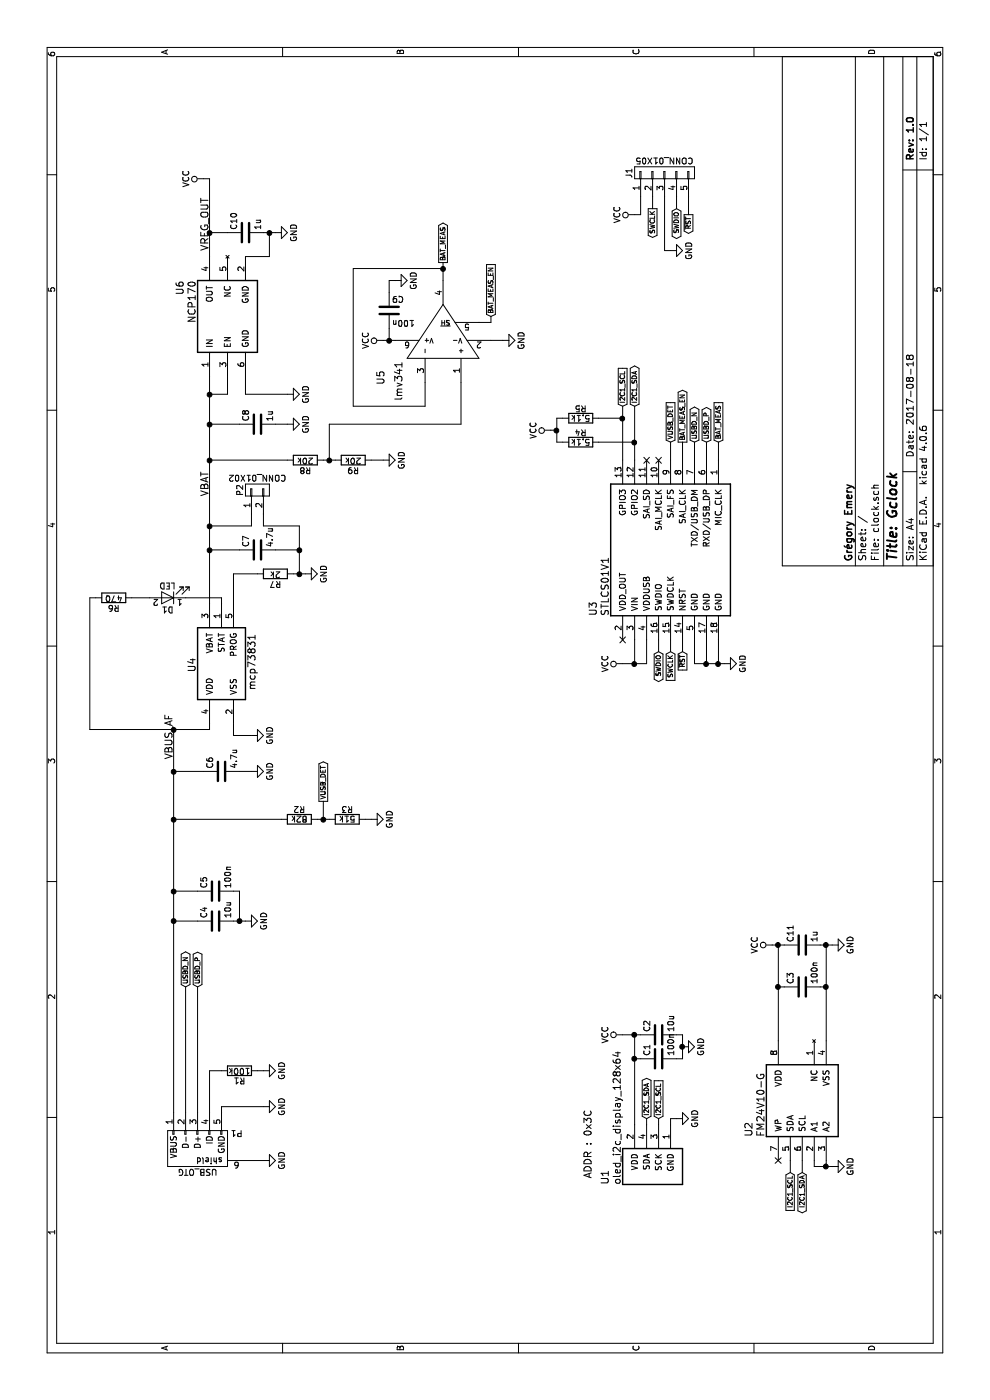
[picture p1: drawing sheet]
EESchema Schematic File Version 2
LIBS:power
LIBS:device
LIBS:transistors
LIBS:conn
LIBS:linear
LIBS:regul
LIBS:74xx
LIBS:cmos4000
LIBS:adc-dac
LIBS:memory
LIBS:xilinx
LIBS:microcontrollers
LIBS:dsp
LIBS:microchip
LIBS:analog_switches
LIBS:motorola
LIBS:texas
LIBS:intel
LIBS:audio
LIBS:interface
LIBS:digital-audio
LIBS:philips
LIBS:display
LIBS:cypress
LIBS:siliconi
LIBS:opto
LIBS:atmel
LIBS:contrib
LIBS:valves
LIBS:clock-cache
EELAYER 25 0
EELAYER END
$Descr A4 11693 8268
encoding utf-8
Sheet 1 1
Title "Gclock"
Date "2017-08-18"
Rev "1.0"
Comp "Grégory Emery"
Comment1 ""
Comment2 ""
Comment3 ""
Comment4 ""
$EndDescr
$Comp
L oled_i2c_display_128x64 U1
U 1 1
P 1600 5300
F 0 "U1" H 1800 5550 60  0000 L CNN
F 1 "oled_i2c_display_128x64" H 1800 5450 60  0000 L CNN
F 2 "clock_project:oled_display" H 1600 5300 60  0001 C CNN
F 3 "" H 1600 5300 60  0001 C CNN
	1    1600 5300
	1    0    0    -1  
$EndComp
$Comp
L mcp73831 U4
U 1 1
P 6650 1750
F 0 "U4" H 7100 1900 60  0000 L CNN
F 1 "mcp73831" H 6900 1400 60  0000 L CNN
F 2 "TO_SOT_Packages_SMD:SOT-23-5" H 6650 1750 60  0001 C CNN
F 3 "" H 6650 1750 60  0001 C CNN
	1    6650 1750
	-1   0    0    -1  
$EndComp
$Comp
L USB_OTG-RESCUE-clock P1
U 1 1
P 2100 1650
F 0 "P1" H 2425 1525 50  0000 C CNN
F 1 "USB_OTG" H 2100 1850 50  0000 C CNN
F 2 "Connectors_Molex:USB_Micro-B_Molex_47346-0001" V 2050 1550 50  0001 C CNN
F 3 "" V 2050 1550 50  0000 C CNN
	1    2100 1650
	0    -1   1    0   
$EndComp
$Comp
L R R6
U 1 1
P 6700 950
F 0 "R6" V 6780 950 50  0000 C CNN
F 1 "470" V 6700 950 50  0000 C CNN
F 2 "Resistors_SMD:R_0402" V 6630 950 50  0001 C CNN
F 3 "" H 6700 950 50  0000 C CNN
	1    6700 950 
	-1   0    0    1   
$EndComp
$Comp
L R R1
U 1 1
P 2750 2000
F 0 "R1" V 2830 2000 50  0000 C CNN
F 1 "100k" V 2750 2000 50  0000 C CNN
F 2 "Resistors_SMD:R_0402" V 2680 2000 50  0001 C CNN
F 3 "" H 2750 2000 50  0000 C CNN
	1    2750 2000
	-1   0    0    1   
$EndComp
$Comp
L GND #PWR01
U 1 1
P 2450 2200
F 0 "#PWR01" H 2450 1950 50  0001 C CNN
F 1 "GND" H 2450 2050 50  0000 C CNN
F 2 "" H 2450 2200 50  0000 C CNN
F 3 "" H 2450 2200 50  0000 C CNN
	1    2450 2200
	1    0    0    -1  
$EndComp
$Comp
L GND #PWR02
U 1 1
P 5550 2100
F 0 "#PWR02" H 5550 1850 50  0001 C CNN
F 1 "GND" H 5550 1950 50  0000 C CNN
F 2 "" H 5550 2100 50  0000 C CNN
F 3 "" H 5550 2100 50  0000 C CNN
	1    5550 2100
	1    0    0    -1  
$EndComp
$Comp
L GND #PWR03
U 1 1
P 8400 2400
F 0 "#PWR03" H 8400 2150 50  0001 C CNN
F 1 "GND" H 8400 2250 50  0000 C CNN
F 2 "" H 8400 2400 50  0000 C CNN
F 3 "" H 8400 2400 50  0000 C CNN
	1    8400 2400
	1    0    0    -1  
$EndComp
$Comp
L GND #PWR04
U 1 1
P 2750 2200
F 0 "#PWR04" H 2750 1950 50  0001 C CNN
F 1 "GND" H 2750 2050 50  0000 C CNN
F 2 "" H 2750 2200 50  0000 C CNN
F 3 "" H 2750 2200 50  0000 C CNN
	1    2750 2200
	1    0    0    -1  
$EndComp
$Comp
L GND #PWR05
U 1 1
P 2000 2200
F 0 "#PWR05" H 2000 1950 50  0001 C CNN
F 1 "GND" H 2000 2050 50  0000 C CNN
F 2 "" H 2000 2200 50  0000 C CNN
F 3 "" H 2000 2200 50  0000 C CNN
	1    2000 2200
	1    0    0    -1  
$EndComp
$Comp
L C C4
U 1 1
P 4000 1800
F 0 "C4" H 4025 1900 50  0000 L CNN
F 1 "10u" H 4025 1700 50  0000 L CNN
F 2 "Capacitors_SMD:C_0402" H 4038 1650 50  0001 C CNN
F 3 "" H 4000 1800 50  0000 C CNN
	1    4000 1800
	1    0    0    -1  
$EndComp
$Comp
L C C5
U 1 1
P 4250 1800
F 0 "C5" H 4275 1900 50  0000 L CNN
F 1 "100n" H 4275 1700 50  0000 L CNN
F 2 "Capacitors_SMD:C_0402" H 4288 1650 50  0001 C CNN
F 3 "" H 4250 1800 50  0000 C CNN
	1    4250 1800
	1    0    0    -1  
$EndComp
$Comp
L GND #PWR06
U 1 1
P 4000 2050
F 0 "#PWR06" H 4000 1800 50  0001 C CNN
F 1 "GND" H 4000 1900 50  0000 C CNN
F 2 "" H 4000 2050 50  0000 C CNN
F 3 "" H 4000 2050 50  0000 C CNN
	1    4000 2050
	1    0    0    -1  
$EndComp
$Comp
L R R7
U 1 1
P 6900 2300
F 0 "R7" V 6980 2300 50  0000 C CNN
F 1 "2k" V 6900 2300 50  0000 C CNN
F 2 "Resistors_SMD:R_0402" V 6830 2300 50  0001 C CNN
F 3 "" H 6900 2300 50  0000 C CNN
	1    6900 2300
	-1   0    0    1   
$EndComp
$Comp
L GND #PWR07
U 1 1
P 6900 2550
F 0 "#PWR07" H 6900 2300 50  0001 C CNN
F 1 "GND" H 6900 2400 50  0000 C CNN
F 2 "" H 6900 2550 50  0000 C CNN
F 3 "" H 6900 2550 50  0000 C CNN
	1    6900 2550
	1    0    0    -1  
$EndComp
$Comp
L VCC #PWR08
U 1 1
P 10200 1700
F 0 "#PWR08" H 10200 1550 50  0001 C CNN
F 1 "VCC" H 10200 1850 50  0000 C CNN
F 2 "" H 10200 1700 50  0000 C CNN
F 3 "" H 10200 1700 50  0000 C CNN
	1    10200 1700
	1    0    0    -1  
$EndComp
$Comp
L C C10
U 1 1
P 9750 2050
F 0 "C10" H 9775 2150 50  0000 L CNN
F 1 "1u" H 9775 1950 50  0000 L CNN
F 2 "Capacitors_SMD:C_0402" H 9788 1900 50  0001 C CNN
F 3 "" H 9750 2050 50  0000 C CNN
	1    9750 2050
	1    0    0    -1  
$EndComp
$Comp
L C C7
U 1 1
P 7100 2150
F 0 "C7" H 7125 2250 50  0000 L CNN
F 1 "4.7u" H 7125 2050 50  0000 L CNN
F 2 "Capacitors_SMD:C_0402" H 7138 2000 50  0001 C CNN
F 3 "" H 7100 2150 50  0000 C CNN
	1    7100 2150
	1    0    0    -1  
$EndComp
$Comp
L C C8
U 1 1
P 8150 2150
F 0 "C8" H 8175 2250 50  0000 L CNN
F 1 "1u" H 8175 2050 50  0000 L CNN
F 2 "Capacitors_SMD:C_0402" H 8188 2000 50  0001 C CNN
F 3 "" H 8150 2150 50  0000 C CNN
	1    8150 2150
	1    0    0    -1  
$EndComp
$Comp
L GND #PWR09
U 1 1
P 9750 2300
F 0 "#PWR09" H 9750 2050 50  0001 C CNN
F 1 "GND" H 9750 2150 50  0000 C CNN
F 2 "" H 9750 2300 50  0000 C CNN
F 3 "" H 9750 2300 50  0000 C CNN
	1    9750 2300
	1    0    0    -1  
$EndComp
$Comp
L VCC #PWR010
U 1 1
P 3050 5200
F 0 "#PWR010" H 3050 5050 50  0001 C CNN
F 1 "VCC" H 3050 5350 50  0000 C CNN
F 2 "" H 3050 5200 50  0000 C CNN
F 3 "" H 3050 5200 50  0000 C CNN
	1    3050 5200
	1    0    0    -1  
$EndComp
$Comp
L C C1
U 1 1
P 2850 5500
F 0 "C1" H 2875 5600 50  0000 L CNN
F 1 "100n" H 2875 5400 50  0000 L CNN
F 2 "Capacitors_SMD:C_0402" H 2888 5350 50  0001 C CNN
F 3 "" H 2850 5500 50  0000 C CNN
	1    2850 5500
	1    0    0    -1  
$EndComp
$Comp
L C C2
U 1 1
P 3050 5500
F 0 "C2" H 3075 5600 50  0000 L CNN
F 1 "10u" H 3075 5400 50  0000 L CNN
F 2 "Capacitors_SMD:C_0402" H 3088 5350 50  0001 C CNN
F 3 "" H 3050 5500 50  0000 C CNN
	1    3050 5500
	1    0    0    -1  
$EndComp
$Comp
L GND #PWR011
U 1 1
P 2950 5700
F 0 "#PWR011" H 2950 5450 50  0001 C CNN
F 1 "GND" H 2950 5550 50  0000 C CNN
F 2 "" H 2950 5700 50  0000 C CNN
F 3 "" H 2950 5700 50  0000 C CNN
	1    2950 5700
	1    0    0    -1  
$EndComp
$Comp
L GND #PWR012
U 1 1
P 2350 5650
F 0 "#PWR012" H 2350 5400 50  0001 C CNN
F 1 "GND" H 2350 5500 50  0000 C CNN
F 2 "" H 2350 5650 50  0000 C CNN
F 3 "" H 2350 5650 50  0000 C CNN
	1    2350 5650
	1    0    0    -1  
$EndComp
Text GLabel 2350 5500 2    39   Input ~ 0
I2C1_SCL
Text GLabel 2350 5400 2    39   BiDi ~ 0
I2C1_SDA
$Comp
L C C6
U 1 1
P 5250 1850
F 0 "C6" H 5275 1950 50  0000 L CNN
F 1 "4.7u" H 5275 1750 50  0000 L CNN
F 2 "Capacitors_SMD:C_0402" H 5288 1700 50  0001 C CNN
F 3 "" H 5250 1850 50  0000 C CNN
	1    5250 1850
	1    0    0    -1  
$EndComp
$Comp
L GND #PWR013
U 1 1
P 8150 2400
F 0 "#PWR013" H 8150 2150 50  0001 C CNN
F 1 "GND" H 8150 2250 50  0000 C CNN
F 2 "" H 8150 2400 50  0000 C CNN
F 3 "" H 8150 2400 50  0000 C CNN
	1    8150 2400
	1    0    0    -1  
$EndComp
$Comp
L GND #PWR014
U 1 1
P 5250 2100
F 0 "#PWR014" H 5250 1850 50  0001 C CNN
F 1 "GND" H 5250 1950 50  0000 C CNN
F 2 "" H 5250 2100 50  0000 C CNN
F 3 "" H 5250 2100 50  0000 C CNN
	1    5250 2100
	1    0    0    -1  
$EndComp
Text GLabel 9950 5650 0    39   BiDi ~ 0
SWDIO
Text GLabel 9950 5450 0    39   Output ~ 0
SWCLK
Text GLabel 9900 5750 0    39   Output ~ 0
~RST
$Comp
L VCC #PWR015
U 1 1
P 9900 5300
F 0 "#PWR015" H 9900 5150 50  0001 C CNN
F 1 "VCC" H 9900 5450 50  0000 C CNN
F 2 "" H 9900 5300 50  0000 C CNN
F 3 "" H 9900 5300 50  0000 C CNN
	1    9900 5300
	1    0    0    -1  
$EndComp
$Comp
L GND #PWR016
U 1 1
P 9600 5600
F 0 "#PWR016" H 9600 5350 50  0001 C CNN
F 1 "GND" H 9600 5450 50  0000 C CNN
F 2 "" H 9600 5600 50  0000 C CNN
F 3 "" H 9600 5600 50  0000 C CNN
	1    9600 5600
	1    0    0    -1  
$EndComp
Text GLabel 3450 1550 2    39   BiDi ~ 0
USBD_N
Text GLabel 3450 1650 2    39   BiDi ~ 0
USBD_P
Text Label 5350 1450 0    60   ~ 0
VBUS_AF
Text Label 7550 1750 0    60   ~ 0
VBAT
Text Label 9600 1750 0    60   ~ 0
VREG_OUT
$Comp
L R R2
U 1 1
P 4850 2500
F 0 "R2" V 4930 2500 50  0000 C CNN
F 1 "82k" V 4850 2500 50  0000 C CNN
F 2 "Resistors_SMD:R_0402" V 4780 2500 50  0001 C CNN
F 3 "" H 4850 2500 50  0000 C CNN
	1    4850 2500
	1    0    0    -1  
$EndComp
$Comp
L R R3
U 1 1
P 4850 2900
F 0 "R3" V 4930 2900 50  0000 C CNN
F 1 "51k" V 4850 2900 50  0000 C CNN
F 2 "Resistors_SMD:R_0402" V 4780 2900 50  0001 C CNN
F 3 "" H 4850 2900 50  0000 C CNN
	1    4850 2900
	1    0    0    -1  
$EndComp
$Comp
L GND #PWR017
U 1 1
P 4850 3100
F 0 "#PWR017" H 4850 2850 50  0001 C CNN
F 1 "GND" H 4850 2950 50  0000 C CNN
F 2 "" H 4850 3100 50  0000 C CNN
F 3 "" H 4850 3100 50  0000 C CNN
	1    4850 3100
	1    0    0    -1  
$EndComp
Text GLabel 5000 2700 2    39   Output ~ 0
VUSB_DET
$Comp
L R R8
U 1 1
P 7850 2550
F 0 "R8" V 7930 2550 50  0000 C CNN
F 1 "20k" V 7850 2550 50  0000 C CNN
F 2 "Resistors_SMD:R_0402" V 7780 2550 50  0001 C CNN
F 3 "" H 7850 2550 50  0000 C CNN
	1    7850 2550
	-1   0    0    1   
$EndComp
$Comp
L R R9
U 1 1
P 7850 2950
F 0 "R9" V 7930 2950 50  0000 C CNN
F 1 "20k" V 7850 2950 50  0000 C CNN
F 2 "Resistors_SMD:R_0402" V 7780 2950 50  0001 C CNN
F 3 "" H 7850 2950 50  0000 C CNN
	1    7850 2950
	-1   0    0    1   
$EndComp
$Comp
L GND #PWR018
U 1 1
P 7850 3200
F 0 "#PWR018" H 7850 2950 50  0001 C CNN
F 1 "GND" H 7850 3050 50  0000 C CNN
F 2 "" H 7850 3200 50  0000 C CNN
F 3 "" H 7850 3200 50  0000 C CNN
	1    7850 3200
	1    0    0    -1  
$EndComp
$Comp
L lmv341 U5
U 1 1
P 8500 3700
F 0 "U5" H 8600 4225 60  0000 R CNN
F 1 "lmv341" H 8675 4075 60  0000 R CNN
F 2 "TO_SOT_Packages_SMD:SOT-23-6" H 8500 3750 60  0001 C CNN
F 3 "" H 8500 3750 60  0001 C CNN
	1    8500 3700
	1    0    0    -1  
$EndComp
$Comp
L VCC #PWR019
U 1 1
P 8850 3200
F 0 "#PWR019" H 8850 3050 50  0001 C CNN
F 1 "VCC" H 8850 3350 50  0000 C CNN
F 2 "" H 8850 3200 50  0000 C CNN
F 3 "" H 8850 3200 50  0000 C CNN
	1    8850 3200
	1    0    0    -1  
$EndComp
$Comp
L C C9
U 1 1
P 9100 3250
F 0 "C9" H 9125 3350 50  0000 L CNN
F 1 "100n" H 9125 3150 50  0000 L CNN
F 2 "Capacitors_SMD:C_0402" H 9138 3100 50  0001 C CNN
F 3 "" H 9100 3250 50  0000 C CNN
	1    9100 3250
	0    1    1    0   
$EndComp
$Comp
L GND #PWR020
U 1 1
P 8850 4200
F 0 "#PWR020" H 8850 3950 50  0001 C CNN
F 1 "GND" H 8850 4050 50  0000 C CNN
F 2 "" H 8850 4200 50  0000 C CNN
F 3 "" H 8850 4200 50  0000 C CNN
	1    8850 4200
	1    0    0    -1  
$EndComp
$Comp
L GND #PWR021
U 1 1
P 9350 3300
F 0 "#PWR021" H 9350 3050 50  0001 C CNN
F 1 "GND" H 9350 3150 50  0000 C CNN
F 2 "" H 9350 3300 50  0000 C CNN
F 3 "" H 9350 3300 50  0000 C CNN
	1    9350 3300
	1    0    0    -1  
$EndComp
Text GLabel 9050 4100 2    39   Input ~ 0
BAT_MEAS_EN
Text GLabel 9500 3700 2    39   Output ~ 0
BAT_MEAS
Text Notes 1850 4950 0    60   ~ 0
ADDR : 0x3C
Text GLabel 8300 5200 2    39   Input ~ 0
I2C1_SCL
Text GLabel 8300 5300 2    39   BiDi ~ 0
I2C1_SDA
$Comp
L CONN_01X02 P2
U 1 1
P 7600 2150
F 0 "P2" H 7600 2300 50  0000 C CNN
F 1 "CONN_01X02" V 7700 2150 50  0000 C CNN
F 2 "Pin_Headers:Pin_Header_Straight_1x02_Pitch2.54mm" H 7600 2150 50  0001 C CNN
F 3 "" H 7600 2150 50  0000 C CNN
	1    7600 2150
	1    0    0    -1  
$EndComp
$Comp
L R R4
U 1 1
P 8000 4850
F 0 "R4" V 8080 4850 50  0000 C CNN
F 1 "5.1k" V 8000 4850 50  0000 C CNN
F 2 "Resistors_SMD:R_0402" V 7930 4850 50  0001 C CNN
F 3 "" H 8000 4850 50  0000 C CNN
	1    8000 4850
	1    0    0    1   
$EndComp
$Comp
L R R5
U 1 1
P 8200 4850
F 0 "R5" V 8280 4850 50  0000 C CNN
F 1 "5.1k" V 8200 4850 50  0000 C CNN
F 2 "Resistors_SMD:R_0402" V 8130 4850 50  0001 C CNN
F 3 "" H 8200 4850 50  0000 C CNN
	1    8200 4850
	1    0    0    1   
$EndComp
$Comp
L VCC #PWR022
U 1 1
P 8100 4600
F 0 "#PWR022" H 8100 4450 50  0001 C CNN
F 1 "VCC" H 8100 4750 50  0000 C CNN
F 2 "" H 8100 4600 50  0000 C CNN
F 3 "" H 8100 4600 50  0000 C CNN
	1    8100 4600
	-1   0    0    -1  
$EndComp
$Comp
L CONN_01X05 J1
U 1 1
P 10250 5550
F 0 "J1" H 10250 5850 50  0000 C CNN
F 1 "CONN_01X05" V 10350 5550 50  0000 C CNN
F 2 "Pin_Headers:Pin_Header_Straight_1x05_Pitch1.27mm" H 10250 5550 50  0001 C CNN
F 3 "" H 10250 5550 50  0001 C CNN
	1    10250 5550
	1    0    0    -1  
$EndComp
$Comp
L STLCS01V1 U3
U 1 1
P 6350 5200
F 0 "U3" H 6550 5450 60  0000 L CNN
F 1 "STLCS01V1" H 6550 5350 60  0000 L CNN
F 2 "STLC01V1:STLC01V1" H 6350 5200 60  0001 C CNN
F 3 "" H 6350 5200 60  0001 C CNN
	1    6350 5200
	1    0    0    -1  
$EndComp
NoConn ~ 6350 5200
$Comp
L VCC #PWR023
U 1 1
P 6150 5200
F 0 "#PWR023" H 6150 5050 50  0001 C CNN
F 1 "VCC" H 6150 5350 50  0000 C CNN
F 2 "" H 6150 5200 50  0000 C CNN
F 3 "" H 6150 5200 50  0000 C CNN
	1    6150 5200
	1    0    0    -1  
$EndComp
Text GLabel 6250 5500 0    39   BiDi ~ 0
SWDIO
Text GLabel 6250 5600 0    39   Input ~ 0
SWCLK
Text GLabel 6250 5700 0    39   Input ~ 0
~RST
$Comp
L GND #PWR024
U 1 1
P 6150 6050
F 0 "#PWR024" H 6150 5800 50  0001 C CNN
F 1 "GND" H 6150 5900 50  0000 C CNN
F 2 "" H 6150 6050 50  0000 C CNN
F 3 "" H 6150 6050 50  0000 C CNN
	1    6150 6050
	1    0    0    -1  
$EndComp
Text GLabel 8000 5800 2    39   BiDi ~ 0
USBD_N
Text GLabel 8000 5900 2    39   BiDi ~ 0
USBD_P
Text GLabel 8000 6000 2    39   Input ~ 0
BAT_MEAS
Text GLabel 8000 5700 2    39   Output ~ 0
BAT_MEAS_EN
Text GLabel 8000 5600 2    39   Input ~ 0
VUSB_DET
$Comp
L LED D1
U 1 1
P 6700 1400
F 0 "D1" H 6700 1500 50  0000 C CNN
F 1 "LED" H 6700 1300 50  0000 C CNN
F 2 "LEDs:LED_0603" H 6700 1400 50  0001 C CNN
F 3 "" H 6700 1400 50  0001 C CNN
	1    6700 1400
	0    -1   -1   0   
$EndComp
$Comp
L NCP170 U6
U 1 1
P 9550 1750
F 0 "U6" H 9750 2000 60  0000 L CNN
F 1 "NCP170" H 9750 1900 60  0000 L CNN
F 2 "SOT-563:SOT-563" H 9550 1750 60  0001 C CNN
F 3 "" H 9550 1750 60  0001 C CNN
	1    9550 1750
	-1   0    0    -1  
$EndComp
$Comp
L FM24V10-G U2
U 1 1
P 2000 6500
F 0 "U2" H 2200 6750 60  0000 L CNN
F 1 "FM24V10-G" H 2200 6650 60  0000 L CNN
F 2 "Housings_SOIC:SOIC-8_3.9x4.9mm_Pitch1.27mm" H 2000 6500 60  0001 C CNN
F 3 "" H 2000 6500 60  0001 C CNN
	1    2000 6500
	1    0    0    -1  
$EndComp
$Comp
L C C3
U 1 1
P 3450 6700
F 0 "C3" H 3475 6800 50  0000 L CNN
F 1 "100n" H 3475 6600 50  0000 L CNN
F 2 "Capacitors_SMD:C_0402" H 3488 6550 50  0001 C CNN
F 3 "" H 3450 6700 50  0000 C CNN
	1    3450 6700
	1    0    0    -1  
$EndComp
$Comp
L C C11
U 1 1
P 3800 6700
F 0 "C11" H 3825 6800 50  0000 L CNN
F 1 "1u" H 3825 6600 50  0000 L CNN
F 2 "Capacitors_SMD:C_0402" H 3838 6550 50  0001 C CNN
F 3 "" H 3800 6700 50  0000 C CNN
	1    3800 6700
	1    0    0    -1  
$EndComp
$Comp
L GND #PWR025
U 1 1
P 3800 6950
F 0 "#PWR025" H 3800 6700 50  0001 C CNN
F 1 "GND" H 3800 6800 50  0000 C CNN
F 2 "" H 3800 6950 50  0000 C CNN
F 3 "" H 3800 6950 50  0000 C CNN
	1    3800 6950
	1    0    0    -1  
$EndComp
$Comp
L VCC #PWR026
U 1 1
P 3800 6450
F 0 "#PWR026" H 3800 6300 50  0001 C CNN
F 1 "VCC" H 3800 6600 50  0000 C CNN
F 2 "" H 3800 6450 50  0000 C CNN
F 3 "" H 3800 6450 50  0000 C CNN
	1    3800 6450
	1    0    0    -1  
$EndComp
$Comp
L GND #PWR027
U 1 1
P 1950 6950
F 0 "#PWR027" H 1950 6700 50  0001 C CNN
F 1 "GND" H 1950 6800 50  0000 C CNN
F 2 "" H 1950 6950 50  0000 C CNN
F 3 "" H 1950 6950 50  0000 C CNN
	1    1950 6950
	1    0    0    -1  
$EndComp
Wire Wire Line
	7850 5200 8300 5200
Wire Wire Line
	7850 5300 8300 5300
Connection ~ 1950 6900
Wire Wire Line
	2000 6900 1950 6900
Wire Wire Line
	1950 6800 1950 6950
Wire Wire Line
	2000 6800 1950 6800
Connection ~ 3800 6900
Connection ~ 3800 6500
Connection ~ 3450 6900
Wire Wire Line
	3450 6900 3450 6850
Wire Wire Line
	3800 6850 3800 6950
Wire Wire Line
	3000 6900 3800 6900
Connection ~ 3450 6500
Wire Wire Line
	3450 6550 3450 6500
Wire Wire Line
	3800 6450 3800 6550
Wire Wire Line
	3000 6500 3800 6500
Wire Wire Line
	2400 1450 5600 1450
Connection ~ 9750 2250
Wire Wire Line
	9550 2250 9750 2250
Wire Wire Line
	9550 2050 9550 2250
Connection ~ 5600 1450
Wire Wire Line
	5600 750  6700 750 
Wire Wire Line
	6700 1850 6700 1550
Wire Wire Line
	6650 1850 6700 1850
Connection ~ 8400 1750
Wire Wire Line
	8400 1750 8400 1900
Wire Wire Line
	7850 5600 8000 5600
Wire Wire Line
	7850 5700 8000 5700
Wire Wire Line
	7850 6000 8000 6000
Wire Wire Line
	7850 5900 8000 5900
Wire Wire Line
	7850 5800 8000 5800
Connection ~ 6150 6000
Wire Wire Line
	6150 6000 6350 6000
Connection ~ 6150 5900
Wire Wire Line
	6350 5900 6150 5900
Wire Wire Line
	6150 5800 6350 5800
Wire Wire Line
	6150 5800 6150 6050
Wire Wire Line
	6250 5700 6350 5700
Wire Wire Line
	6250 5600 6350 5600
Wire Wire Line
	6250 5500 6350 5500
Connection ~ 6150 5300
Wire Wire Line
	6150 5400 6350 5400
Wire Wire Line
	6150 5300 6350 5300
Wire Wire Line
	6150 5200 6150 5400
Connection ~ 8100 4650
Wire Wire Line
	8000 4650 8000 4700
Wire Wire Line
	8200 4650 8200 4700
Wire Wire Line
	8000 4650 8200 4650
Wire Wire Line
	8100 4600 8100 4650
Connection ~ 8000 5300
Wire Wire Line
	8000 5000 8000 5300
Connection ~ 8200 5200
Wire Wire Line
	8200 5000 8200 5200
Wire Wire Line
	7300 2100 7400 2100
Connection ~ 9450 3700
Wire Wire Line
	9000 4100 9050 4100
Wire Wire Line
	9000 4000 9000 4100
Wire Wire Line
	9350 3250 9250 3250
Wire Wire Line
	9350 3300 9350 3250
Connection ~ 8850 3250
Wire Wire Line
	8950 3250 8850 3250
Wire Wire Line
	8850 4100 8850 4200
Wire Wire Line
	8850 3200 8850 3300
Wire Wire Line
	9350 3700 9500 3700
Wire Wire Line
	9450 2950 9450 3700
Wire Wire Line
	8300 2950 9450 2950
Wire Wire Line
	8300 3550 8300 2950
Wire Wire Line
	8500 3550 8300 3550
Connection ~ 7850 2750
Wire Wire Line
	8150 3850 8500 3850
Wire Wire Line
	8150 2750 8150 3850
Wire Wire Line
	7850 2750 8150 2750
Wire Wire Line
	7850 3200 7850 3100
Wire Wire Line
	7850 2700 7850 2800
Connection ~ 7850 1750
Wire Wire Line
	7850 1750 7850 2400
Wire Wire Line
	8150 1750 8150 2000
Connection ~ 4850 2700
Wire Wire Line
	4850 2700 5000 2700
Wire Wire Line
	4850 3050 4850 3100
Wire Wire Line
	4850 2650 4850 2750
Connection ~ 4850 1450
Wire Wire Line
	4850 1450 4850 2350
Wire Wire Line
	9900 5750 10050 5750
Wire Wire Line
	9900 5350 9900 5300
Wire Wire Line
	10050 5350 9900 5350
Wire Wire Line
	9950 5650 10050 5650
Wire Wire Line
	9600 5550 10050 5550
Wire Wire Line
	9950 5450 10050 5450
Wire Wire Line
	5250 2000 5250 2100
Connection ~ 5250 1450
Wire Wire Line
	5250 1450 5250 1700
Wire Wire Line
	10200 1750 10200 1700
Connection ~ 9750 1750
Wire Wire Line
	9750 1900 9750 1750
Connection ~ 7100 2500
Wire Wire Line
	7100 2300 7100 2500
Wire Wire Line
	2300 5500 2350 5500
Wire Wire Line
	2300 5400 2350 5400
Wire Wire Line
	2350 5600 2350 5650
Wire Wire Line
	2300 5600 2350 5600
Connection ~ 2950 5700
Wire Wire Line
	3050 5700 3050 5650
Wire Wire Line
	2850 5700 3050 5700
Wire Wire Line
	2850 5650 2850 5700
Connection ~ 3050 5300
Connection ~ 2850 5300
Wire Wire Line
	2850 5350 2850 5300
Wire Wire Line
	3050 5200 3050 5350
Wire Wire Line
	2300 5300 3050 5300
Wire Wire Line
	2400 1650 3450 1650
Wire Wire Line
	2400 1550 3450 1550
Wire Wire Line
	6700 1100 6700 1250
Wire Wire Line
	9750 2200 9750 2300
Wire Wire Line
	8150 2400 8150 2300
Wire Wire Line
	9550 1750 10200 1750
Connection ~ 7100 1750
Wire Wire Line
	7100 2000 7100 1750
Wire Wire Line
	8400 2050 8550 2050
Wire Wire Line
	8400 2400 8400 2050
Wire Wire Line
	6700 750  6700 800 
Connection ~ 8150 1750
Wire Wire Line
	8400 1900 8550 1900
Connection ~ 7300 1750
Connection ~ 6900 2500
Wire Wire Line
	6900 2500 7300 2500
Wire Wire Line
	7300 2500 7300 2200
Wire Wire Line
	7300 2200 7400 2200
Wire Wire Line
	7300 1750 7300 2100
Wire Wire Line
	6650 1750 8550 1750
Wire Wire Line
	6900 2450 6900 2550
Wire Wire Line
	6900 1950 6900 2150
Wire Wire Line
	6650 1950 6900 1950
Connection ~ 4250 1450
Wire Wire Line
	4250 1450 4250 1650
Connection ~ 4000 1450
Wire Wire Line
	4000 1650 4000 1450
Connection ~ 4000 2000
Wire Wire Line
	4250 2000 4250 1950
Wire Wire Line
	4000 2000 4250 2000
Wire Wire Line
	4000 1950 4000 2050
Wire Wire Line
	5550 1950 5650 1950
Wire Wire Line
	5550 2100 5550 1950
Wire Wire Line
	2000 2050 2000 2200
Wire Wire Line
	2750 2150 2750 2200
Wire Wire Line
	2450 1850 2450 2200
Wire Wire Line
	2400 1850 2450 1850
Wire Wire Line
	2750 1750 2750 1850
Wire Wire Line
	2400 1750 2750 1750
Wire Wire Line
	5600 1750 5650 1750
Wire Wire Line
	5600 750  5600 1750
Text GLabel 1900 6600 0    39   Input ~ 0
I2C1_SCL
Text GLabel 1900 6700 0    39   BiDi ~ 0
I2C1_SDA
Wire Wire Line
	1900 6600 2000 6600
Wire Wire Line
	1900 6700 2000 6700
NoConn ~ 2000 6500
NoConn ~ 7850 5500
NoConn ~ 7850 5400
Wire Wire Line
	9600 5600 9600 5550
$EndSCHEMATC
